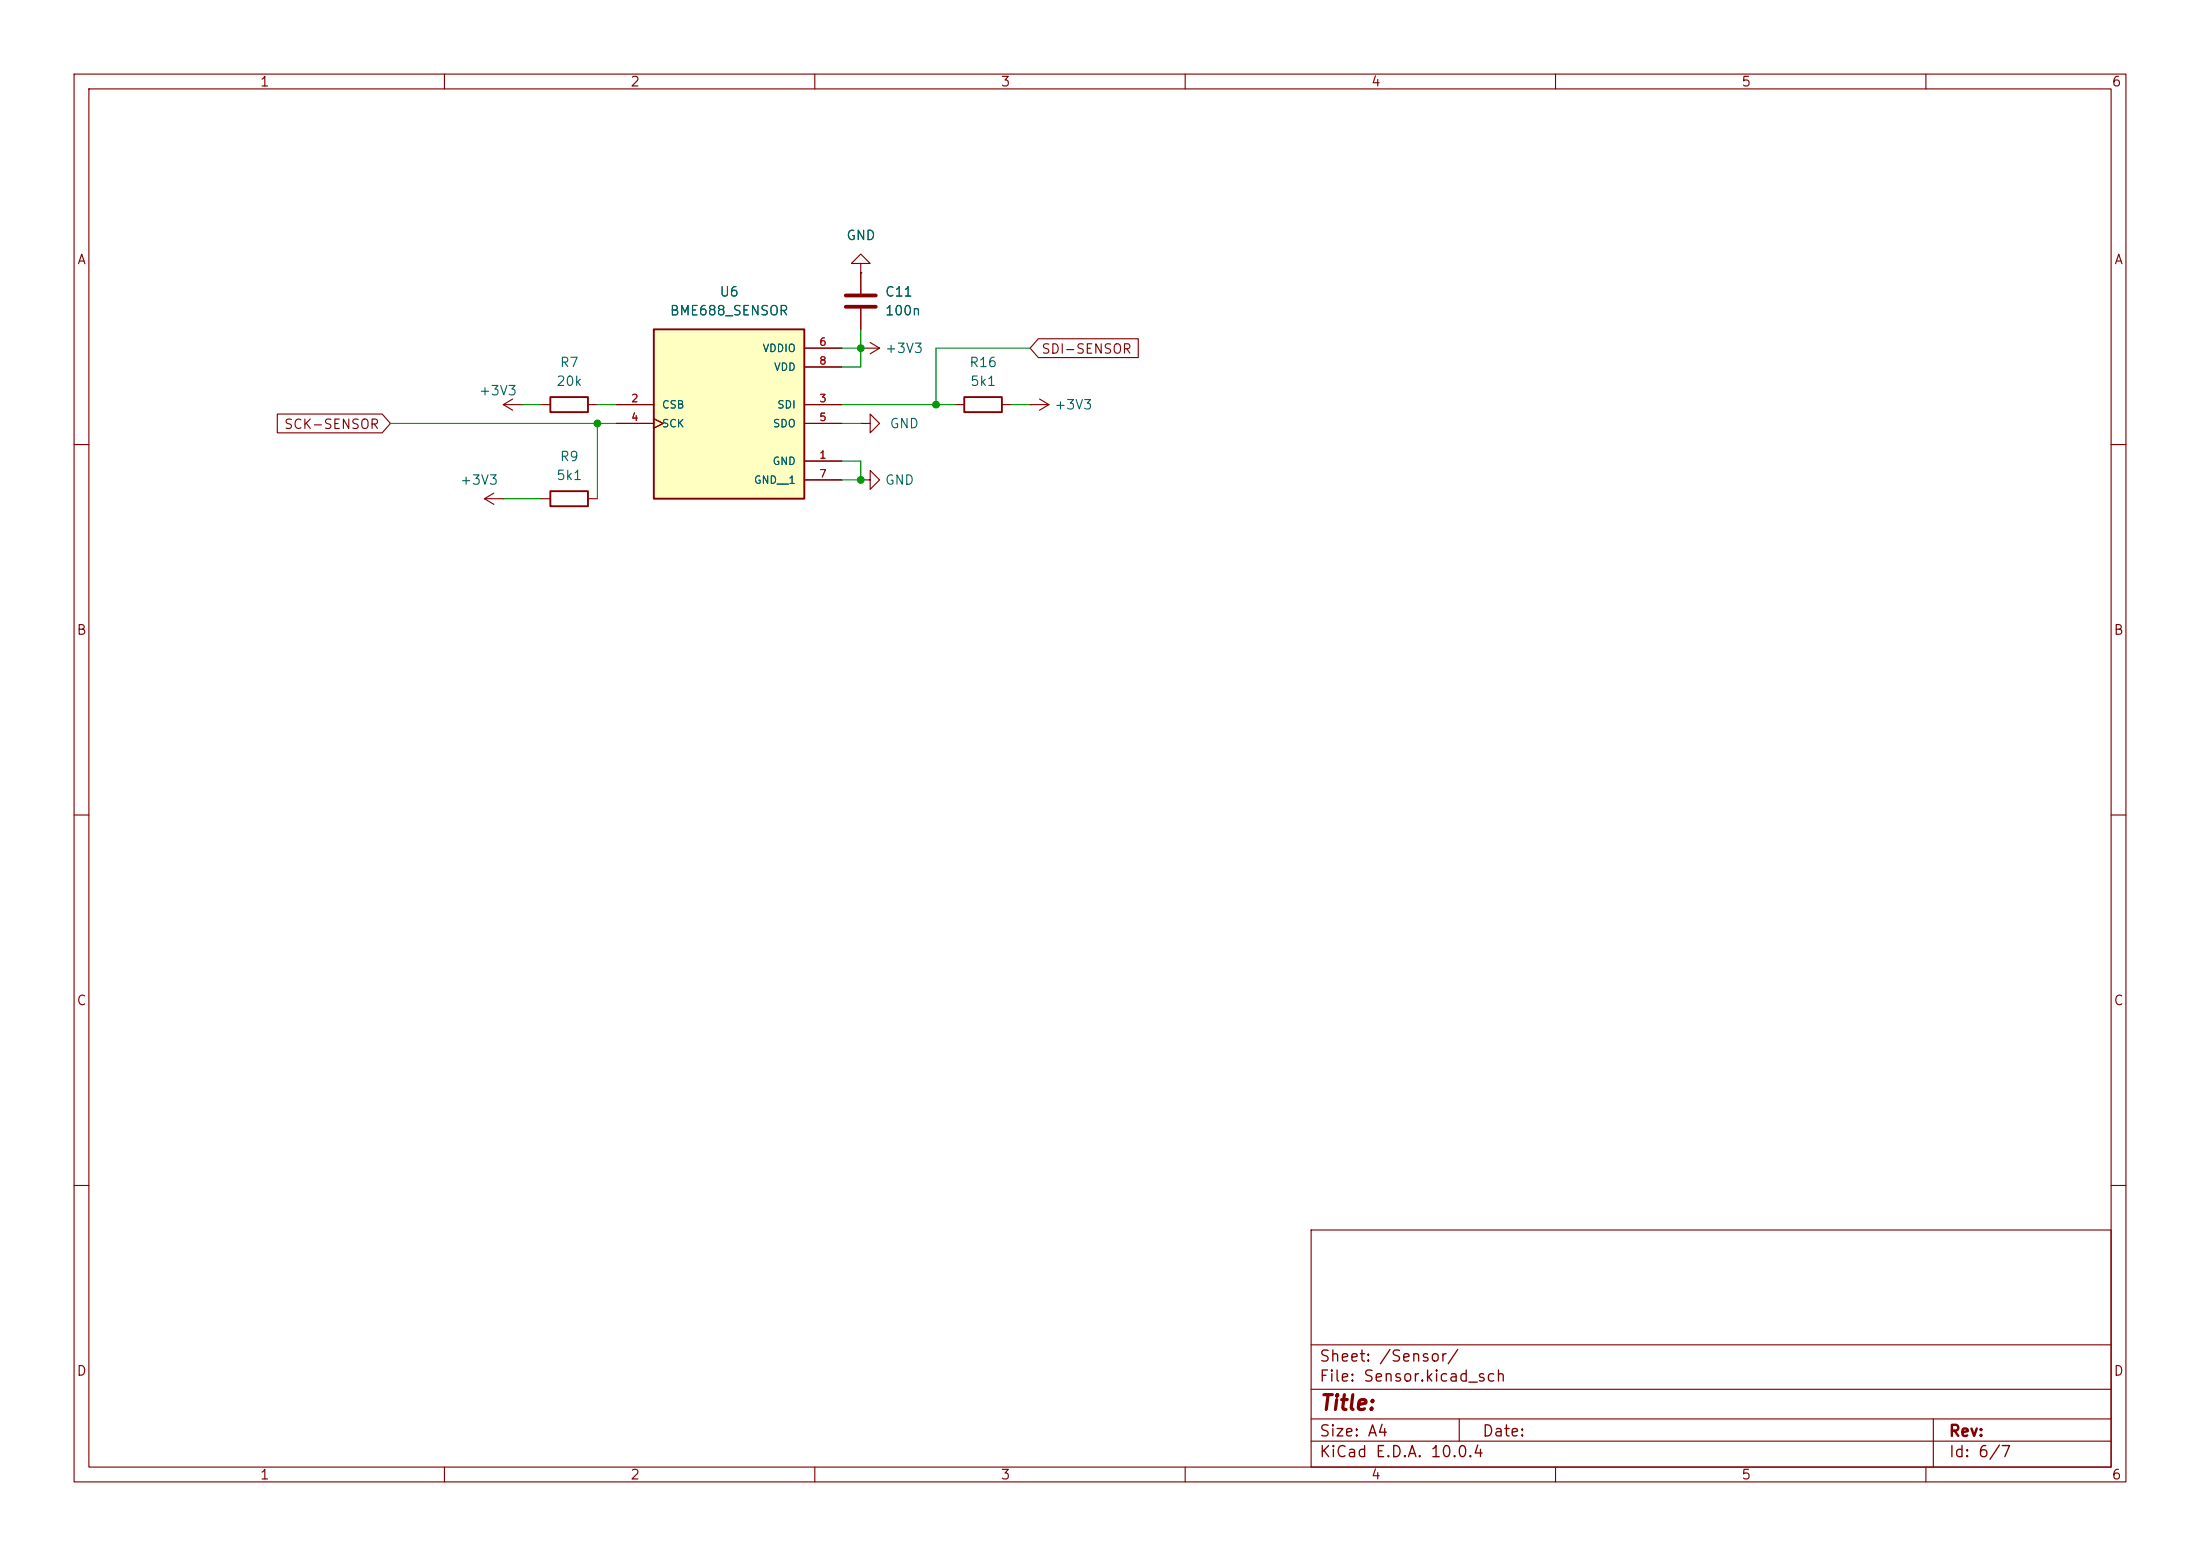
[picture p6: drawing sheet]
(kicad_sch
 (version 20260306)
 (generator "eeschema")
 (generator_version "10.0")
 (paper "A4")
 (lib_symbols
  (symbol "ESP32_PARTS_LIBARY:BME688_SENSOR"
   (pin_names
    (offset 1.016)) (exclude_from_sim no) (in_bom yes) (on_board yes)
   (in_pos_files yes)
   (duplicate_pin_numbers_are_jumpers no)
   (property "Reference" "U" (at -10.16 10.668 0) (show_name no) (do_not_autoplace no) (effects (font (size 1.27 1.27)) (justify left bottom)))
   (property "Value" "BME688_SENSOR" (at -10.16 -15.24 0) (show_name no) (do_not_autoplace no) (effects (font (size 1.27 1.27)) (justify left bottom)))
   (property "Footprint" "Board_FootPrints:IC_BME688" (at 0 0 0) (show_name no) (do_not_autoplace no) (hide yes) (effects (font (size 1.27 1.27)) (justify bottom)))
   (property "Datasheet" "https://www.bosch-sensortec.com/media/boschsensortec/downloads/datasheets/bst-bme688-ds000.pdf" (at 0 0 0) (show_name no) (do_not_autoplace no) (hide yes) (effects (font (size 1.27 1.27))))
   (property "Description" "SENSOR GAS/HUM/PRES/TEMP I2C SPI" (at 0 0 0) (show_name no) (do_not_autoplace no) (hide yes) (effects (font (size 1.27 1.27))))
   (property "PARTREV" "1.0" (at 0 0 0) (show_name no) (do_not_autoplace no) (hide yes) (effects (font (size 1.27 1.27)) (justify bottom)))
   (property "STANDARD" "Manufacturer recommendations" (at 0 0 0) (show_name no) (do_not_autoplace no) (hide yes) (effects (font (size 1.27 1.27)) (justify bottom)))
   (property "MAXIMUM_PACKAGE_HEIGHT" "1.0 mm" (at 0 0 0) (show_name no) (do_not_autoplace no) (hide yes) (effects (font (size 1.27 1.27)) (justify bottom)))
   (property "MANUFACTURER" "BOSCH" (at 0 0 0) (show_name no) (do_not_autoplace no) (hide yes) (effects (font (size 1.27 1.27)) (justify bottom)))
   (property "DIGIKEY" "BME688" (at 0 0 0) (show_name no) (do_not_autoplace no) (hide yes) (effects (font (size 1.27 1.27))))
   (symbol "BME688_SENSOR_0_0"
    (rectangle (start -10.16 -12.7) (end 10.16 10.16) (stroke (width 0.254) (type default)) (fill (type background)))
    (pin power_in line (at 15.24 -7.62 180) (length 5.08) (name "GND" (effects (font (size 1.016 1.016)))) (number "1" (effects (font (size 1.016 1.016)))))
    (pin input line (at -15.24 0 0) (length 5.08) (name "CSB" (effects (font (size 1.016 1.016)))) (number "2" (effects (font (size 1.016 1.016)))))
    (pin bidirectional line (at 15.24 0 180) (length 5.08) (name "SDI" (effects (font (size 1.016 1.016)))) (number "3" (effects (font (size 1.016 1.016)))))
    (pin input clock (at -15.24 -2.54 0) (length 5.08) (name "SCK" (effects (font (size 1.016 1.016)))) (number "4" (effects (font (size 1.016 1.016)))))
    (pin bidirectional line (at 15.24 -2.54 180) (length 5.08) (name "SDO" (effects (font (size 1.016 1.016)))) (number "5" (effects (font (size 1.016 1.016)))))
    (pin power_in line (at 15.24 7.62 180) (length 5.08) (name "VDDIO" (effects (font (size 1.016 1.016)))) (number "6" (effects (font (size 1.016 1.016)))))
    (pin power_in line (at 15.24 -10.16 180) (length 5.08) (name "GND__1" (effects (font (size 1.016 1.016)))) (number "7" (effects (font (size 1.016 1.016)))))
    (pin power_in line (at 15.24 5.08 180) (length 5.08) (name "VDD" (effects (font (size 1.016 1.016)))) (number "8" (effects (font (size 1.016 1.016))))))
   (embedded_fonts no))
  (symbol "ESP32_PARTS_LIBARY:C_100n"
   (pin_numbers (hide yes))
   (pin_names
    (offset 0.254)) (exclude_from_sim no) (in_bom yes) (on_board yes)
   (in_pos_files yes)
   (duplicate_pin_numbers_are_jumpers no)
   (property "Reference" "C" (at 0.635 2.54 0) (show_name no) (do_not_autoplace no) (effects (font (size 1.27 1.27)) (justify left)))
   (property "Value" "100n" (at 0.635 -2.54 0) (show_name no) (do_not_autoplace no) (effects (font (size 1.27 1.27)) (justify left)))
   (property "Footprint" "Capacitor_SMD:C_0603_1608Metric_Pad1.08x0.95mm_HandSolder" (at 0.9652 -3.81 0) (show_name no) (do_not_autoplace no) (hide yes) (effects (font (size 1.27 1.27))))
   (property "Datasheet" "https://pim.murata.com/asset/pim4/ceramicCapacitorSMD/GRT188R61A226ME13-01A-EN_PDF_CERAMICCAPACITORSMD" (at 0 0 0) (show_name no) (do_not_autoplace no) (hide yes) (effects (font (size 1.27 1.27))))
   (property "Description" "22 µF ±20% 10V Ceramic Capacitor X5R 0603 (1608 Metric)" (at 0 0 0) (show_name no) (do_not_autoplace no) (hide yes) (effects (font (size 1.27 1.27))))
   (property "DIGIKEY" "GRT188R61A226ME13D" (at 0 0 0) (show_name no) (do_not_autoplace no) (hide yes) (effects (font (size 1.27 1.27))))
   (symbol "C_100n_0_1"
    (polyline (pts (xy -2.032 0.762) (xy 2.032 0.762)) (stroke (width 0.508) (type default)) (fill (type none)))
    (polyline (pts (xy -2.032 -0.762) (xy 2.032 -0.762)) (stroke (width 0.508) (type default)) (fill (type none))))
   (symbol "C_100n_1_1"
    (pin passive line (at 0 3.81 270) (length 2.794) (name "" (effects (font (size 1.27 1.27)))) (number "1" (effects (font (size 1.27 1.27)))))
    (pin passive line (at 0 -3.81 90) (length 2.794) (name "" (effects (font (size 1.27 1.27)))) (number "2" (effects (font (size 1.27 1.27))))))
   (embedded_fonts no))
  (symbol "ESP32_PARTS_LIBARY:R_20k"
   (pin_numbers (hide yes))
   (pin_names
    (offset 0)) (exclude_from_sim no) (in_bom yes) (on_board yes)
   (in_pos_files yes)
   (duplicate_pin_numbers_are_jumpers no)
   (property "Reference" "R" (at 2.032 0 90) (show_name no) (do_not_autoplace no) (effects (font (size 1.27 1.27))))
   (property "Value" "20k" (at 0 0 90) (show_name no) (do_not_autoplace no) (effects (font (size 1.27 1.27))))
   (property "Footprint" "Resistor_SMD:R_0603_1608Metric_Pad0.98x0.95mm_HandSolder" (at -1.778 0 90) (show_name no) (do_not_autoplace no) (hide yes) (effects (font (size 1.27 1.27))))
   (property "Datasheet" "https://yageogroup.com/content/datasheet/asset/file/PYU-RC_GROUP_51_ROHS_L" (at 0 0 0) (show_name no) (do_not_autoplace no) (hide yes) (effects (font (size 1.27 1.27))))
   (property "Description" "20 kOhms ±1% 0.1W, 1/10W Chip Resistor 0603 (1608 Metric) Moisture Resistant Thick Film" (at 0 0 0) (show_name no) (do_not_autoplace no) (hide yes) (effects (font (size 1.27 1.27))))
   (property "DIGIKEY" "20 kOhms ±1% 0.1W, 1/10W Chip Resistor 0603 (1608 Metric) Moisture Resistant Thick Film" (at 0 0 0) (show_name no) (do_not_autoplace no) (hide yes) (effects (font (size 1.27 1.27))))
   (symbol "R_20k_0_1"
    (rectangle (start -1.016 -2.54) (end 1.016 2.54) (stroke (width 0.254) (type default)) (fill (type none))))
   (symbol "R_20k_1_1"
    (pin passive line (at 0 3.81 270) (length 1.27) (name "" (effects (font (size 1.27 1.27)))) (number "1" (effects (font (size 1.27 1.27)))))
    (pin passive line (at 0 -3.81 90) (length 1.27) (name "" (effects (font (size 1.27 1.27)))) (number "2" (effects (font (size 1.27 1.27))))))
   (embedded_fonts no))
  (symbol "ESP32_PARTS_LIBARY:R_5k1"
   (pin_numbers (hide yes))
   (pin_names
    (offset 0)) (exclude_from_sim no) (in_bom yes) (on_board yes)
   (in_pos_files yes)
   (duplicate_pin_numbers_are_jumpers no)
   (property "Reference" "R" (at 2.032 0 90) (show_name no) (do_not_autoplace no) (effects (font (size 1.27 1.27))))
   (property "Value" "5k1" (at 0 0 90) (show_name no) (do_not_autoplace no) (effects (font (size 1.27 1.27))))
   (property "Footprint" "Resistor_SMD:R_0603_1608Metric_Pad0.98x0.95mm_HandSolder" (at -1.778 0 90) (show_name no) (do_not_autoplace no) (hide yes) (effects (font (size 1.27 1.27))))
   (property "Datasheet" "https://yageogroup.com/content/datasheet/asset/file/PYU-RC_GROUP_51_ROHS_L" (at 0 0 0) (show_name no) (do_not_autoplace no) (hide yes) (effects (font (size 1.27 1.27))))
   (property "Description" "5.1 kOhms ±1% 0.1W, 1/10W Chip Resistor 0603 (1608 Metric) Moisture Resistant Thick Film" (at 0 0 0) (show_name no) (do_not_autoplace no) (hide yes) (effects (font (size 1.27 1.27))))
   (property "DIGIKEY" "RC0603FR-075K1L" (at 0 0 0) (show_name no) (do_not_autoplace no) (hide yes) (effects (font (size 1.27 1.27))))
   (symbol "R_5k1_0_1"
    (rectangle (start -1.016 -2.54) (end 1.016 2.54) (stroke (width 0.254) (type default)) (fill (type none))))
   (symbol "R_5k1_1_1"
    (pin passive line (at 0 3.81 270) (length 1.27) (name "" (effects (font (size 1.27 1.27)))) (number "1" (effects (font (size 1.27 1.27)))))
    (pin passive line (at 0 -3.81 90) (length 1.27) (name "" (effects (font (size 1.27 1.27)))) (number "2" (effects (font (size 1.27 1.27))))))
   (embedded_fonts no))
  (symbol "power:+3V3"
   (power global)
   (pin_numbers (hide yes))
   (pin_names
    (offset 0) (hide yes)) (exclude_from_sim no) (in_bom yes) (on_board yes)
   (in_pos_files yes)
   (duplicate_pin_numbers_are_jumpers no)
   (property "Reference" "#PWR" (at 0 -3.81 0) (show_name no) (do_not_autoplace no) (hide yes) (effects (font (size 1.27 1.27))))
   (property "Value" "+3V3" (at 0 3.556 0) (show_name no) (do_not_autoplace no) (effects (font (size 1.27 1.27))))
   (property "Footprint" "" (at 0 0 0) (show_name no) (do_not_autoplace no) (hide yes) (effects (font (size 1.27 1.27))))
   (property "Datasheet" "" (at 0 0 0) (show_name no) (do_not_autoplace no) (hide yes) (effects (font (size 1.27 1.27))))
   (property "Description" "Power symbol creates a global label with name \"+3V3\"" (at 0 0 0) (show_name no) (do_not_autoplace no) (hide yes) (effects (font (size 1.27 1.27))))
   (symbol "+3V3_0_1"
    (polyline (pts (xy -0.762 1.27) (xy 0 2.54)) (stroke (width 0) (type default)) (fill (type none)))
    (polyline (pts (xy 0 2.54) (xy 0.762 1.27)) (stroke (width 0) (type default)) (fill (type none)))
    (polyline (pts (xy 0 0) (xy 0 2.54)) (stroke (width 0) (type default)) (fill (type none))))
   (symbol "+3V3_1_1"
    (pin power_in line (at 0 0 90) (length 0) (name "" (effects (font (size 1.27 1.27)))) (number "1" (effects (font (size 1.27 1.27))))))
   (embedded_fonts no))
  (symbol "power:GND"
   (power global)
   (pin_numbers (hide yes))
   (pin_names
    (offset 0) (hide yes)) (exclude_from_sim no) (in_bom yes) (on_board yes)
   (in_pos_files yes)
   (duplicate_pin_numbers_are_jumpers no)
   (property "Reference" "#PWR" (at 0 -6.35 0) (show_name no) (do_not_autoplace no) (hide yes) (effects (font (size 1.27 1.27))))
   (property "Value" "GND" (at 0 -3.81 0) (show_name no) (do_not_autoplace no) (effects (font (size 1.27 1.27))))
   (property "Footprint" "" (at 0 0 0) (show_name no) (do_not_autoplace no) (hide yes) (effects (font (size 1.27 1.27))))
   (property "Datasheet" "" (at 0 0 0) (show_name no) (do_not_autoplace no) (hide yes) (effects (font (size 1.27 1.27))))
   (property "Description" "Power symbol creates a global label with name \"GND\" , ground" (at 0 0 0) (show_name no) (do_not_autoplace no) (hide yes) (effects (font (size 1.27 1.27))))
   (symbol "GND_0_1"
    (polyline (pts (xy 0 0) (xy 0 -1.27) (xy 1.27 -1.27) (xy 0 -2.54) (xy -1.27 -1.27) (xy 0 -1.27)) (stroke (width 0) (type default)) (fill (type none))))
   (symbol "GND_1_1"
    (pin power_in line (at 0 0 270) (length 0) (name "" (effects (font (size 1.27 1.27)))) (number "1" (effects (font (size 1.27 1.27))))))
   (embedded_fonts no)))
 (junction
  (at 126.365 54.61)
  (diameter 0)
  (color 0 0 0 0))
 (junction
  (at 80.645 57.15)
  (diameter 0)
  (color 0 0 0 0))
 (junction
  (at 116.205 64.77)
  (diameter 0)
  (color 0 0 0 0))
 (junction
  (at 116.205 46.99)
  (diameter 0)
  (color 0 0 0 0))
 (wire
  (pts (xy 80.645 57.15) (xy 80.645 67.31))
  (stroke (width 0) (type default)))
 (wire
  (pts (xy 126.365 46.99) (xy 139.065 46.99))
  (stroke (width 0) (type default)))
 (wire
  (pts (xy 136.525 54.61) (xy 139.065 54.61))
  (stroke (width 0) (type default)))
 (wire
  (pts (xy 113.665 54.61) (xy 126.365 54.61))
  (stroke (width 0) (type default)))
 (wire
  (pts (xy 80.645 57.15) (xy 83.185 57.15))
  (stroke (width 0) (type default)))
 (wire
  (pts (xy 113.665 64.77) (xy 116.205 64.77))
  (stroke (width 0) (type default)))
 (wire
  (pts (xy 113.665 49.53) (xy 116.205 49.53))
  (stroke (width 0) (type default)))
 (wire
  (pts (xy 126.365 54.61) (xy 126.365 46.99))
  (stroke (width 0) (type default)))
 (wire
  (pts (xy 116.205 62.23) (xy 116.205 64.77))
  (stroke (width 0) (type default)))
 (wire
  (pts (xy 70.485 54.61) (xy 73.025 54.61))
  (stroke (width 0) (type default)))
 (wire
  (pts (xy 80.645 54.61) (xy 83.185 54.61))
  (stroke (width 0) (type default)))
 (wire
  (pts (xy 67.945 67.31) (xy 73.025 67.31))
  (stroke (width 0) (type default)))
 (wire
  (pts (xy 113.665 62.23) (xy 116.205 62.23))
  (stroke (width 0) (type default)))
 (wire
  (pts (xy 116.205 49.53) (xy 116.205 46.99))
  (stroke (width 0) (type default)))
 (wire
  (pts (xy 126.365 54.61) (xy 128.905 54.61))
  (stroke (width 0) (type default)))
 (wire
  (pts (xy 113.665 46.99) (xy 116.205 46.99))
  (stroke (width 0) (type default)))
 (wire
  (pts (xy 113.665 57.15) (xy 116.205 57.15))
  (stroke (width 0) (type default)))
 (wire
  (pts (xy 52.705 57.15) (xy 80.645 57.15))
  (stroke (width 0) (type default)))
 (wire
  (pts (xy 116.205 44.45) (xy 116.205 46.99))
  (stroke (width 0) (type default)))
 (global_label "SCK-SENSOR"
  (shape input)
  (at 52.705 57.15 180)
  (fields_autoplaced yes)
  (effects (font (size 1.27 1.27)) (justify right))
  (property "Intersheetrefs" "${INTERSHEET_REFS}" (at 36.8989 57.15 0) (hide yes) (show_name no) (do_not_autoplace no) (effects (font (size 1.27 1.27)) (justify right))))
 (global_label "SDI-SENSOR"
  (shape input)
  (at 139.065 46.99 0)
  (fields_autoplaced yes)
  (effects (font (size 1.27 1.27)) (justify left))
  (property "Intersheetrefs" "${INTERSHEET_REFS}" (at 154.2059 46.99 0) (hide yes) (show_name no) (do_not_autoplace no) (effects (font (size 1.27 1.27)) (justify left))))
 (symbol
  (lib_id "power:+3V3")
  (at 139.065 54.61 270)
  (unit 1)
  (body_style 1)
  (exclude_from_sim no)
  (in_bom yes)
  (on_board yes)
  (in_pos_files yes)
  (dnp no)
  (fields_autoplaced yes)
  (property "Reference" "#PWR028" (at 135.255 54.61 0) (hide yes) (show_name no) (do_not_autoplace no) (effects (font (size 1.27 1.27))))
  (property "Value" "+3V3" (at 142.24 54.6099 90) (show_name no) (do_not_autoplace no) (effects (font (size 1.27 1.27)) (justify left)))
  (property "Footprint" "" (at 139.065 54.61 0) (hide yes) (show_name no) (do_not_autoplace no) (effects (font (size 1.27 1.27))))
  (property "Datasheet" "" (at 139.065 54.61 0) (hide yes) (show_name no) (do_not_autoplace no) (effects (font (size 1.27 1.27))))
  (property "Description" "Power symbol creates a global label with name \"+3V3\"" (at 139.065 54.61 0) (hide yes) (show_name no) (do_not_autoplace no) (effects (font (size 1.27 1.27))))
  (pin "1"))
 (symbol
  (lib_id "power:GND")
  (at 116.205 36.83 180)
  (unit 1)
  (body_style 1)
  (exclude_from_sim no)
  (in_bom yes)
  (on_board yes)
  (in_pos_files yes)
  (dnp no)
  (fields_autoplaced yes)
  (property "Reference" "#PWR029" (at 116.205 30.48 0) (hide yes) (show_name no) (do_not_autoplace no) (effects (font (size 1.27 1.27))))
  (property "Value" "GND" (at 116.205 31.75 0) (show_name no) (do_not_autoplace no) (effects (font (size 1.27 1.27))))
  (property "Footprint" "" (at 116.205 36.83 0) (hide yes) (show_name no) (do_not_autoplace no) (effects (font (size 1.27 1.27))))
  (property "Datasheet" "" (at 116.205 36.83 0) (hide yes) (show_name no) (do_not_autoplace no) (effects (font (size 1.27 1.27))))
  (property "Description" "Power symbol creates a global label with name \"GND\" , ground" (at 116.205 36.83 0) (hide yes) (show_name no) (do_not_autoplace no) (effects (font (size 1.27 1.27))))
  (pin "1"))
 (symbol
  (lib_id "power:GND")
  (at 116.205 64.77 90)
  (unit 1)
  (body_style 1)
  (exclude_from_sim no)
  (in_bom yes)
  (on_board yes)
  (in_pos_files yes)
  (dnp no)
  (fields_autoplaced yes)
  (property "Reference" "#PWR023" (at 122.555 64.77 0) (hide yes) (show_name no) (do_not_autoplace no) (effects (font (size 1.27 1.27))))
  (property "Value" "GND" (at 119.38 64.7699 90) (show_name no) (do_not_autoplace no) (effects (font (size 1.27 1.27)) (justify right)))
  (property "Footprint" "" (at 116.205 64.77 0) (hide yes) (show_name no) (do_not_autoplace no) (effects (font (size 1.27 1.27))))
  (property "Datasheet" "" (at 116.205 64.77 0) (hide yes) (show_name no) (do_not_autoplace no) (effects (font (size 1.27 1.27))))
  (property "Description" "Power symbol creates a global label with name \"GND\" , ground" (at 116.205 64.77 0) (hide yes) (show_name no) (do_not_autoplace no) (effects (font (size 1.27 1.27))))
  (pin "1"))
 (symbol
  (lib_id "ESP32_PARTS_LIBARY:R_5k1")
  (at 132.715 54.61 90)
  (unit 1)
  (body_style 1)
  (exclude_from_sim no)
  (in_bom yes)
  (on_board yes)
  (in_pos_files yes)
  (dnp no)
  (fields_autoplaced yes)
  (property "Reference" "R16" (at 132.715 48.895 90) (show_name no) (do_not_autoplace no) (effects (font (size 1.27 1.27))))
  (property "Value" "5k1" (at 132.715 51.435 90) (show_name no) (do_not_autoplace no) (effects (font (size 1.27 1.27))))
  (property "Footprint" "Resistor_SMD:R_0603_1608Metric_Pad0.98x0.95mm_HandSolder" (at 132.715 56.388 90) (hide yes) (show_name no) (do_not_autoplace no) (effects (font (size 1.27 1.27))))
  (property "Datasheet" "https://yageogroup.com/content/datasheet/asset/file/PYU-RC_GROUP_51_ROHS_L" (at 132.715 54.61 0) (hide yes) (show_name no) (do_not_autoplace no) (effects (font (size 1.27 1.27))))
  (property "Description" "5.1 kOhms ±1% 0.1W, 1/10W Chip Resistor 0603 (1608 Metric) Moisture Resistant Thick Film" (at 132.715 54.61 0) (hide yes) (show_name no) (do_not_autoplace no) (effects (font (size 1.27 1.27))))
  (property "DIGIKEY" "RC0603FR-075K1L" (at 132.715 54.61 0) (hide yes) (show_name no) (do_not_autoplace no) (effects (font (size 1.27 1.27))))
  (pin "2")
  (pin "1"))
 (symbol
  (lib_id "ESP32_PARTS_LIBARY:C_100n")
  (at 116.205 40.64 0)
  (unit 1)
  (body_style 1)
  (exclude_from_sim no)
  (in_bom yes)
  (on_board yes)
  (in_pos_files yes)
  (dnp no)
  (fields_autoplaced yes)
  (property "Reference" "C11" (at 119.38 39.3699 0) (show_name no) (do_not_autoplace no) (effects (font (size 1.27 1.27)) (justify left)))
  (property "Value" "100n" (at 119.38 41.9099 0) (show_name no) (do_not_autoplace no) (effects (font (size 1.27 1.27)) (justify left)))
  (property "Footprint" "Capacitor_SMD:C_0603_1608Metric_Pad1.08x0.95mm_HandSolder" (at 117.1702 44.45 0) (hide yes) (show_name no) (do_not_autoplace no) (effects (font (size 1.27 1.27))))
  (property "Datasheet" "https://pim.murata.com/asset/pim4/ceramicCapacitorSMD/GRT188R61A226ME13-01A-EN_PDF_CERAMICCAPACITORSMD" (at 116.205 40.64 0) (hide yes) (show_name no) (do_not_autoplace no) (effects (font (size 1.27 1.27))))
  (property "Description" "22 µF ±20% 10V Ceramic Capacitor X5R 0603 (1608 Metric)" (at 116.205 40.64 0) (hide yes) (show_name no) (do_not_autoplace no) (effects (font (size 1.27 1.27))))
  (property "DIGIKEY" "GRT188R61A226ME13D" (at 116.205 40.64 0) (hide yes) (show_name no) (do_not_autoplace no) (effects (font (size 1.27 1.27))))
  (pin "1")
  (pin "2"))
 (symbol
  (lib_id "power:+3V3")
  (at 70.485 54.61 90)
  (unit 1)
  (body_style 1)
  (exclude_from_sim no)
  (in_bom yes)
  (on_board yes)
  (in_pos_files yes)
  (dnp no)
  (property "Reference" "#PWR024" (at 74.295 54.61 0) (hide yes) (show_name no) (do_not_autoplace no) (effects (font (size 1.27 1.27))))
  (property "Value" "+3V3" (at 69.85 52.705 90) (show_name no) (do_not_autoplace no) (effects (font (size 1.27 1.27)) (justify left)))
  (property "Footprint" "" (at 70.485 54.61 0) (hide yes) (show_name no) (do_not_autoplace no) (effects (font (size 1.27 1.27))))
  (property "Datasheet" "" (at 70.485 54.61 0) (hide yes) (show_name no) (do_not_autoplace no) (effects (font (size 1.27 1.27))))
  (property "Description" "Power symbol creates a global label with name \"+3V3\"" (at 70.485 54.61 0) (hide yes) (show_name no) (do_not_autoplace no) (effects (font (size 1.27 1.27))))
  (pin "1"))
 (symbol
  (lib_id "power:+3V3")
  (at 116.205 46.99 270)
  (unit 1)
  (body_style 1)
  (exclude_from_sim no)
  (in_bom yes)
  (on_board yes)
  (in_pos_files yes)
  (dnp no)
  (fields_autoplaced yes)
  (property "Reference" "#PWR026" (at 112.395 46.99 0) (hide yes) (show_name no) (do_not_autoplace no) (effects (font (size 1.27 1.27))))
  (property "Value" "+3V3" (at 119.38 46.9899 90) (show_name no) (do_not_autoplace no) (effects (font (size 1.27 1.27)) (justify left)))
  (property "Footprint" "" (at 116.205 46.99 0) (hide yes) (show_name no) (do_not_autoplace no) (effects (font (size 1.27 1.27))))
  (property "Datasheet" "" (at 116.205 46.99 0) (hide yes) (show_name no) (do_not_autoplace no) (effects (font (size 1.27 1.27))))
  (property "Description" "Power symbol creates a global label with name \"+3V3\"" (at 116.205 46.99 0) (hide yes) (show_name no) (do_not_autoplace no) (effects (font (size 1.27 1.27))))
  (pin "1"))
 (symbol
  (lib_id "power:GND")
  (at 116.205 57.15 90)
  (unit 1)
  (body_style 1)
  (exclude_from_sim no)
  (in_bom yes)
  (on_board yes)
  (in_pos_files yes)
  (dnp no)
  (fields_autoplaced yes)
  (property "Reference" "#PWR038" (at 122.555 57.15 0) (hide yes) (show_name no) (do_not_autoplace no) (effects (font (size 1.27 1.27))))
  (property "Value" "GND" (at 120.015 57.1499 90) (show_name no) (do_not_autoplace no) (effects (font (size 1.27 1.27)) (justify right)))
  (property "Footprint" "" (at 116.205 57.15 0) (hide yes) (show_name no) (do_not_autoplace no) (effects (font (size 1.27 1.27))))
  (property "Datasheet" "" (at 116.205 57.15 0) (hide yes) (show_name no) (do_not_autoplace no) (effects (font (size 1.27 1.27))))
  (property "Description" "Power symbol creates a global label with name \"GND\" , ground" (at 116.205 57.15 0) (hide yes) (show_name no) (do_not_autoplace no) (effects (font (size 1.27 1.27))))
  (pin "1"))
 (symbol
  (lib_id "ESP32_PARTS_LIBARY:R_5k1")
  (at 76.835 67.31 90)
  (unit 1)
  (body_style 1)
  (exclude_from_sim no)
  (in_bom yes)
  (on_board yes)
  (in_pos_files yes)
  (dnp no)
  (fields_autoplaced yes)
  (property "Reference" "R9" (at 76.835 61.595 90) (show_name no) (do_not_autoplace no) (effects (font (size 1.27 1.27))))
  (property "Value" "5k1" (at 76.835 64.135 90) (show_name no) (do_not_autoplace no) (effects (font (size 1.27 1.27))))
  (property "Footprint" "Resistor_SMD:R_0603_1608Metric_Pad0.98x0.95mm_HandSolder" (at 76.835 69.088 90) (hide yes) (show_name no) (do_not_autoplace no) (effects (font (size 1.27 1.27))))
  (property "Datasheet" "https://yageogroup.com/content/datasheet/asset/file/PYU-RC_GROUP_51_ROHS_L" (at 76.835 67.31 0) (hide yes) (show_name no) (do_not_autoplace no) (effects (font (size 1.27 1.27))))
  (property "Description" "5.1 kOhms ±1% 0.1W, 1/10W Chip Resistor 0603 (1608 Metric) Moisture Resistant Thick Film" (at 76.835 67.31 0) (hide yes) (show_name no) (do_not_autoplace no) (effects (font (size 1.27 1.27))))
  (property "DIGIKEY" "RC0603FR-075K1L" (at 76.835 67.31 0) (hide yes) (show_name no) (do_not_autoplace no) (effects (font (size 1.27 1.27))))
  (pin "2")
  (pin "1"))
 (symbol
  (lib_id "power:+3V3")
  (at 67.945 67.31 90)
  (unit 1)
  (body_style 1)
  (exclude_from_sim no)
  (in_bom yes)
  (on_board yes)
  (in_pos_files yes)
  (dnp no)
  (property "Reference" "#PWR027" (at 71.755 67.31 0) (hide yes) (show_name no) (do_not_autoplace no) (effects (font (size 1.27 1.27))))
  (property "Value" "+3V3" (at 67.31 64.77 90) (show_name no) (do_not_autoplace no) (effects (font (size 1.27 1.27)) (justify left)))
  (property "Footprint" "" (at 67.945 67.31 0) (hide yes) (show_name no) (do_not_autoplace no) (effects (font (size 1.27 1.27))))
  (property "Datasheet" "" (at 67.945 67.31 0) (hide yes) (show_name no) (do_not_autoplace no) (effects (font (size 1.27 1.27))))
  (property "Description" "Power symbol creates a global label with name \"+3V3\"" (at 67.945 67.31 0) (hide yes) (show_name no) (do_not_autoplace no) (effects (font (size 1.27 1.27))))
  (pin "1"))
 (symbol
  (lib_id "ESP32_PARTS_LIBARY:BME688_SENSOR")
  (at 98.425 54.61 0)
  (unit 1)
  (body_style 1)
  (exclude_from_sim no)
  (in_bom yes)
  (on_board yes)
  (in_pos_files yes)
  (dnp no)
  (fields_autoplaced yes)
  (property "Reference" "U6" (at 98.425 39.37 0) (show_name no) (do_not_autoplace no) (effects (font (size 1.27 1.27))))
  (property "Value" "BME688_SENSOR" (at 98.425 41.91 0) (show_name no) (do_not_autoplace no) (effects (font (size 1.27 1.27))))
  (property "Footprint" "Board_FootPrints:IC_BME688" (at 98.425 54.61 0) (hide yes) (show_name no) (do_not_autoplace no) (effects (font (size 1.27 1.27)) (justify bottom)))
  (property "Datasheet" "https://www.bosch-sensortec.com/media/boschsensortec/downloads/datasheets/bst-bme688-ds000.pdf" (at 98.425 54.61 0) (hide yes) (show_name no) (do_not_autoplace no) (effects (font (size 1.27 1.27))))
  (property "Description" "SENSOR GAS/HUM/PRES/TEMP I2C SPI" (at 98.425 54.61 0) (hide yes) (show_name no) (do_not_autoplace no) (effects (font (size 1.27 1.27))))
  (property "PARTREV" "1.0" (at 98.425 54.61 0) (hide yes) (show_name no) (do_not_autoplace no) (effects (font (size 1.27 1.27)) (justify bottom)))
  (property "STANDARD" "Manufacturer recommendations" (at 98.425 54.61 0) (hide yes) (show_name no) (do_not_autoplace no) (effects (font (size 1.27 1.27)) (justify bottom)))
  (property "MAXIMUM_PACKAGE_HEIGHT" "1.0 mm" (at 98.425 54.61 0) (hide yes) (show_name no) (do_not_autoplace no) (effects (font (size 1.27 1.27)) (justify bottom)))
  (property "MANUFACTURER" "BOSCH" (at 98.425 54.61 0) (hide yes) (show_name no) (do_not_autoplace no) (effects (font (size 1.27 1.27)) (justify bottom)))
  (property "DIGIKEY" "BME688" (at 98.425 54.61 0) (hide yes) (show_name no) (do_not_autoplace no) (effects (font (size 1.27 1.27))))
  (pin "4")
  (pin "7")
  (pin "3")
  (pin "2")
  (pin "8")
  (pin "5")
  (pin "1")
  (pin "6"))
 (symbol
  (lib_id "ESP32_PARTS_LIBARY:R_20k")
  (at 76.835 54.61 90)
  (unit 1)
  (body_style 1)
  (exclude_from_sim no)
  (in_bom yes)
  (on_board yes)
  (in_pos_files yes)
  (dnp no)
  (fields_autoplaced yes)
  (property "Reference" "R7" (at 76.835 48.895 90) (show_name no) (do_not_autoplace no) (effects (font (size 1.27 1.27))))
  (property "Value" "20k" (at 76.835 51.435 90) (show_name no) (do_not_autoplace no) (effects (font (size 1.27 1.27))))
  (property "Footprint" "Resistor_SMD:R_0603_1608Metric_Pad0.98x0.95mm_HandSolder" (at 76.835 56.388 90) (hide yes) (show_name no) (do_not_autoplace no) (effects (font (size 1.27 1.27))))
  (property "Datasheet" "https://yageogroup.com/content/datasheet/asset/file/PYU-RC_GROUP_51_ROHS_L" (at 76.835 54.61 0) (hide yes) (show_name no) (do_not_autoplace no) (effects (font (size 1.27 1.27))))
  (property "Description" "20 kOhms ±1% 0.1W, 1/10W Chip Resistor 0603 (1608 Metric) Moisture Resistant Thick Film" (at 76.835 54.61 0) (hide yes) (show_name no) (do_not_autoplace no) (effects (font (size 1.27 1.27))))
  (property "DIGIKEY" "20 kOhms ±1% 0.1W, 1/10W Chip Resistor 0603 (1608 Metric) Moisture Resistant Thick Film" (at 76.835 54.61 0) (hide yes) (show_name no) (do_not_autoplace no) (effects (font (size 1.27 1.27))))
  (pin "1")
  (pin "2")))
